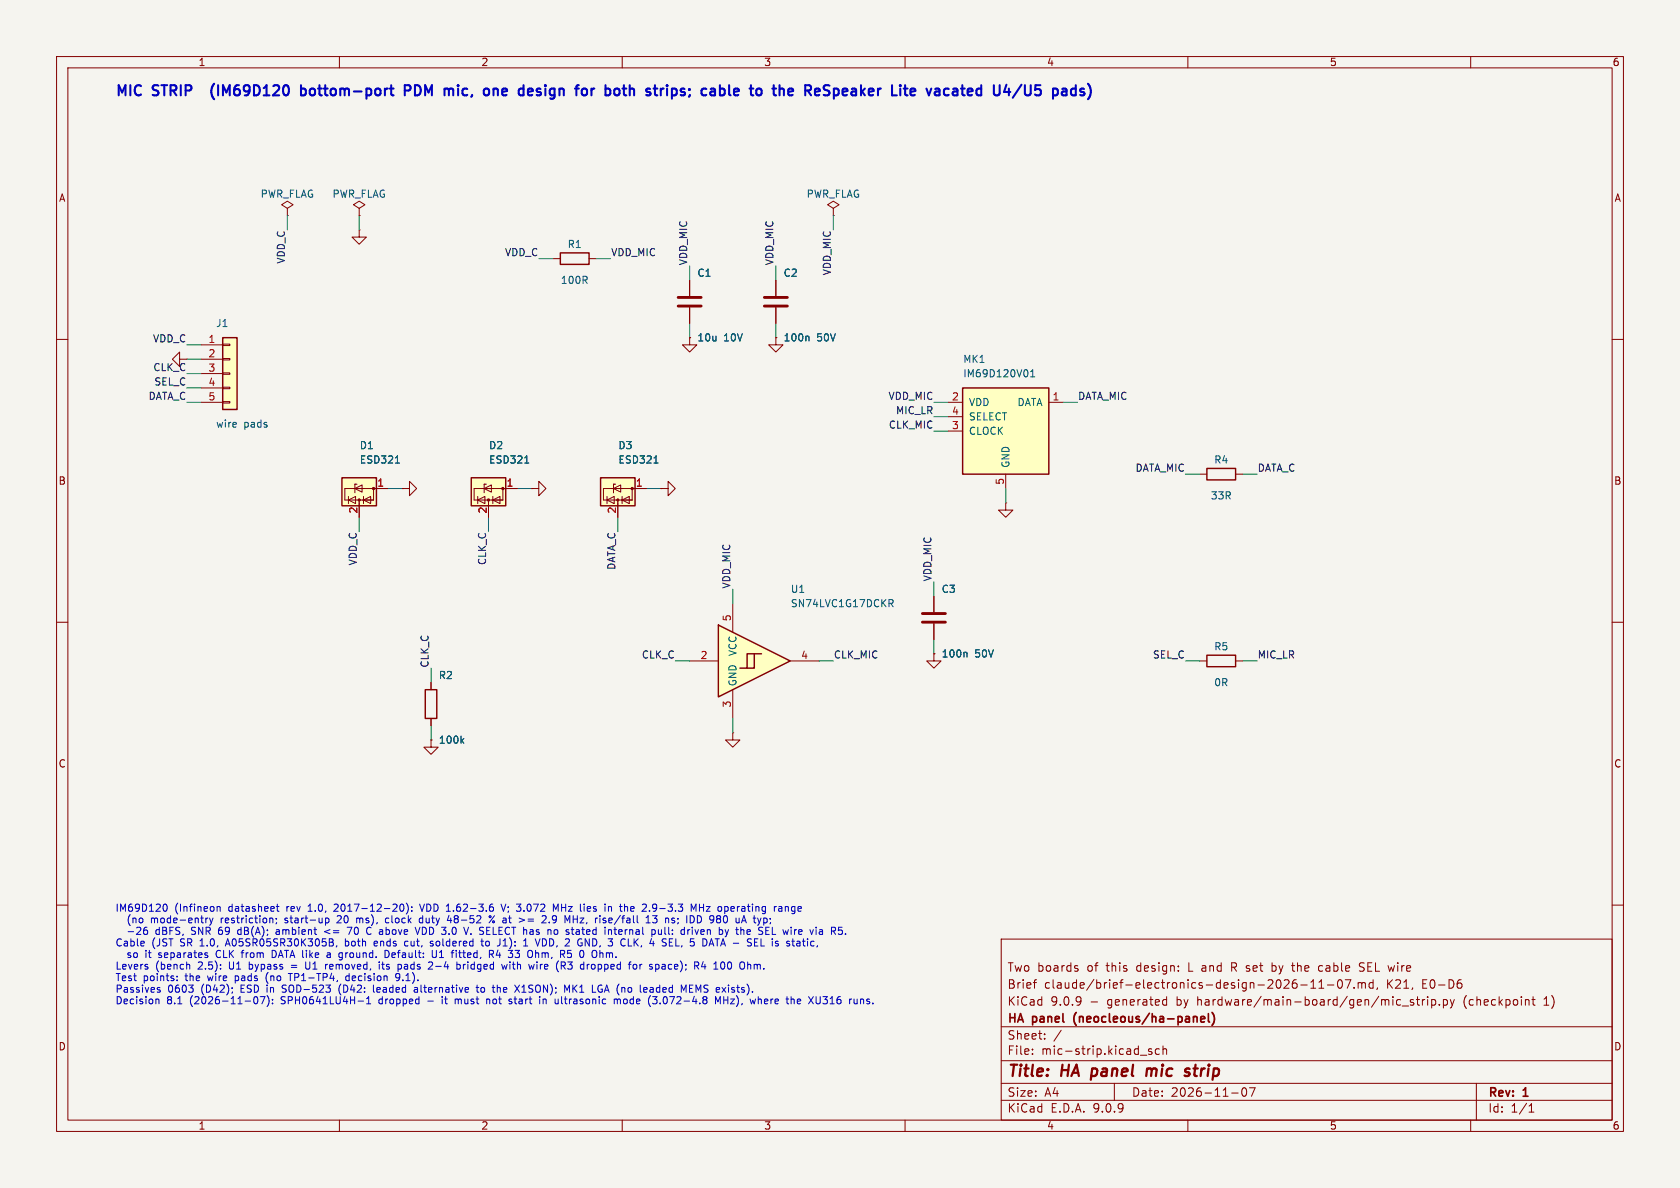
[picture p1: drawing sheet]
(kicad_sch
 (version 20250114)
 (generator "eeschema")
 (generator_version "9.0")
 (paper "A4")
 (title_block
  (title "HA panel mic strip")
  (date "2026-11-07")
  (rev "1")
  (company "HA panel (neocleous/ha-panel)")
  (comment 1 "KiCad 9.0.9 - generated by hardware/main-board/gen/mic_strip.py (checkpoint 1)")
  (comment 2 "Brief claude/brief-electronics-design-2026-11-07.md, K21, E0-D6")
  (comment 3 "Two boards of this design: L and R set by the cable SEL wire"))
 (lib_symbols
  (symbol "Connector_Generic:Conn_01x05"
   (pin_names
    (offset 1.016) (hide yes)) (exclude_from_sim no) (in_bom yes) (on_board yes)
   (property "Reference" "J" (at 0 7.62 0) (effects (font (size 1.27 1.27))))
   (property "Value" "Conn_01x05" (at 0 -7.62 0) (effects (font (size 1.27 1.27))))
   (property "Footprint" "" (at 0 0 0) (effects (font (size 1.27 1.27)) (hide yes)))
   (property "Datasheet" "~" (at 0 0 0) (effects (font (size 1.27 1.27)) (hide yes)))
   (property "Description" "Generic connector, single row, 01x05, script generated (kicad-library-utils/schlib/autogen/connector/)" (at 0 0 0) (effects (font (size 1.27 1.27)) (hide yes)))
   (symbol "Conn_01x05_1_1"
    (rectangle (start -1.27 6.35) (end 1.27 -6.35) (stroke (width 0.254) (type default)) (fill (type background)))
    (rectangle (start -1.27 5.207) (end 0 4.953) (stroke (width 0.1524) (type default)) (fill (type none)))
    (rectangle (start -1.27 2.667) (end 0 2.413) (stroke (width 0.1524) (type default)) (fill (type none)))
    (rectangle (start -1.27 0.127) (end 0 -0.127) (stroke (width 0.1524) (type default)) (fill (type none)))
    (rectangle (start -1.27 -2.413) (end 0 -2.667) (stroke (width 0.1524) (type default)) (fill (type none)))
    (rectangle (start -1.27 -4.953) (end 0 -5.207) (stroke (width 0.1524) (type default)) (fill (type none)))
    (pin passive line (at -5.08 5.08 0) (length 3.81) (name "Pin_1" (effects (font (size 1.27 1.27)))) (number "1" (effects (font (size 1.27 1.27)))))
    (pin passive line (at -5.08 2.54 0) (length 3.81) (name "Pin_2" (effects (font (size 1.27 1.27)))) (number "2" (effects (font (size 1.27 1.27)))))
    (pin passive line (at -5.08 0 0) (length 3.81) (name "Pin_3" (effects (font (size 1.27 1.27)))) (number "3" (effects (font (size 1.27 1.27)))))
    (pin passive line (at -5.08 -2.54 0) (length 3.81) (name "Pin_4" (effects (font (size 1.27 1.27)))) (number "4" (effects (font (size 1.27 1.27)))))
    (pin passive line (at -5.08 -5.08 0) (length 3.81) (name "Pin_5" (effects (font (size 1.27 1.27)))) (number "5" (effects (font (size 1.27 1.27))))))
   (embedded_fonts no))
  (symbol "power:GND"
   (power)
   (pin_numbers (hide yes))
   (pin_names
    (offset 0) (hide yes)) (exclude_from_sim no) (in_bom yes) (on_board yes)
   (property "Reference" "#PWR" (at 0 -6.35 0) (effects (font (size 1.27 1.27)) (hide yes)))
   (property "Value" "GND" (at 0 -3.81 0) (effects (font (size 1.27 1.27))))
   (property "Footprint" "" (at 0 0 0) (effects (font (size 1.27 1.27)) (hide yes)))
   (property "Datasheet" "" (at 0 0 0) (effects (font (size 1.27 1.27)) (hide yes)))
   (property "Description" "Power symbol creates a global label with name \"GND\" , ground" (at 0 0 0) (effects (font (size 1.27 1.27)) (hide yes)))
   (symbol "GND_0_1"
    (polyline (pts (xy 0 0) (xy 0 -1.27) (xy 1.27 -1.27) (xy 0 -2.54) (xy -1.27 -1.27) (xy 0 -1.27)) (stroke (width 0) (type default)) (fill (type none))))
   (symbol "GND_1_1"
    (pin power_in line (at 0 0 270) (length 0) (name "~" (effects (font (size 1.27 1.27)))) (number "1" (effects (font (size 1.27 1.27))))))
   (embedded_fonts no))
  (symbol "ha_panel:ESD321DYA"
   (pin_names
    (offset 0) (hide yes)) (exclude_from_sim no) (in_bom yes) (on_board yes)
   (property "Reference" "U" (at -2.54 3.175 0) (effects (font (size 1.27 1.27))))
   (property "Value" "ESD321" (at 1.27 3.175 0) (effects (font (size 1.27 1.27)) (justify left)))
   (property "Footprint" "Diode_SMD:D_SOD-523" (at 2.54 -4.445 0) (effects (font (size 1.27 1.27)
    (italic yes)) (justify left) (hide yes)))
   (property "Datasheet" "https://www.ti.com/lit/ds/symlink/esd321.pdf" (at 2.54 -6.35 0) (effects (font (size 1.27 1.27)) (justify left) (hide yes)))
   (property "Description" "Unidirectional ESD diode, 3.6 V VRWM, 0.9 pF, SOD-523 (DYA): pin 1 GND, pin 2 IO" (at 0 0 0) (effects (font (size 1.27 1.27)) (hide yes)))
   (symbol "ESD321DYA_0_1"
    (rectangle (start -3.048 1.905) (end 3.048 -3.048) (stroke (width 0.254) (type default)) (fill (type background)))
    (polyline (pts (xy -2.54 -2.032) (xy -2.54 0)) (stroke (width 0) (type default)) (fill (type none)))
    (polyline (pts (xy -1.905 -2.032) (xy -0.635 -1.397) (xy -0.635 -2.667) (xy -1.905 -2.032)) (stroke (width 0) (type default)) (fill (type none)))
    (polyline (pts (xy -1.905 -2.667) (xy -1.905 -1.397)) (stroke (width 0) (type default)) (fill (type none)))
    (polyline (pts (xy -1.016 0) (xy -2.54 0)) (stroke (width 0) (type default)) (fill (type none)))
    (polyline (pts (xy -0.762 0.762) (xy -0.762 0.762)) (stroke (width 0) (type default)) (fill (type none)))
    (polyline (pts (xy -0.762 0) (xy 0.508 0.635) (xy 0.508 -0.635) (xy -0.762 0)) (stroke (width 0) (type default)) (fill (type none)))
    (polyline (pts (xy -0.762 -0.762) (xy -0.762 0.762)) (stroke (width 0) (type default)) (fill (type none)))
    (polyline (pts (xy -0.635 -2.032) (xy -2.54 -2.032)) (stroke (width 0) (type default)) (fill (type none)))
    (polyline (pts (xy -0.635 -2.032) (xy 0.635 -2.032)) (stroke (width 0) (type default)) (fill (type none)))
    (polyline (pts (xy -0.381 0.762) (xy -0.762 0.762)) (stroke (width 0) (type default)) (fill (type none)))
    (circle (center 0 -2.032) (radius 0.2032) (stroke (width 0) (type default)) (fill (type outline)))
    (polyline (pts (xy 0 -2.54) (xy 0 -2.032)) (stroke (width 0) (type default)) (fill (type none)))
    (polyline (pts (xy 0.762 -2.032) (xy 2.032 -1.397) (xy 2.032 -2.667) (xy 0.762 -2.032)) (stroke (width 0) (type default)) (fill (type none)))
    (polyline (pts (xy 0.762 -2.667) (xy 0.762 -1.397)) (stroke (width 0) (type default)) (fill (type none)))
    (polyline (pts (xy 0.889 0) (xy -1.016 0)) (stroke (width 0) (type default)) (fill (type none)))
    (polyline (pts (xy 0.889 0) (xy -1.016 0)) (stroke (width 0) (type default)) (fill (type none)))
    (polyline (pts (xy 0.889 0) (xy 2.54 0)) (stroke (width 0) (type default)) (fill (type none)))
    (circle (center 2.54 0) (radius 0.2032) (stroke (width 0) (type default)) (fill (type outline)))
    (polyline (pts (xy 2.54 -2.032) (xy 0.635 -2.032)) (stroke (width 0) (type default)) (fill (type none)))
    (polyline (pts (xy 2.54 -2.032) (xy 0.635 -2.032)) (stroke (width 0) (type default)) (fill (type none)))
    (polyline (pts (xy 2.54 -2.032) (xy 2.54 0)) (stroke (width 0) (type default)) (fill (type none))))
   (symbol "ESD321DYA_1_1"
    (pin passive line (at 0 -5.08 90) (length 2.54) (name "I/O" (effects (font (size 1.27 1.27)))) (number "2" (effects (font (size 1.27 1.27)))))
    (pin power_in line (at 5.08 0 180) (length 2.54) (name "GND" (effects (font (size 1.27 1.27)))) (number "1" (effects (font (size 1.27 1.27))))))
   (embedded_fonts no))
  (symbol "Device:R"
   (pin_numbers (hide yes))
   (pin_names
    (offset 0)) (exclude_from_sim no) (in_bom yes) (on_board yes)
   (property "Reference" "R" (at 2.032 0 90) (effects (font (size 1.27 1.27))))
   (property "Value" "R" (at 0 0 90) (effects (font (size 1.27 1.27))))
   (property "Footprint" "" (at -1.778 0 90) (effects (font (size 1.27 1.27)) (hide yes)))
   (property "Datasheet" "~" (at 0 0 0) (effects (font (size 1.27 1.27)) (hide yes)))
   (property "Description" "Resistor" (at 0 0 0) (effects (font (size 1.27 1.27)) (hide yes)))
   (symbol "R_0_1"
    (rectangle (start -1.016 -2.54) (end 1.016 2.54) (stroke (width 0.254) (type default)) (fill (type none))))
   (symbol "R_1_1"
    (pin passive line (at 0 3.81 270) (length 1.27) (name "~" (effects (font (size 1.27 1.27)))) (number "1" (effects (font (size 1.27 1.27)))))
    (pin passive line (at 0 -3.81 90) (length 1.27) (name "~" (effects (font (size 1.27 1.27)))) (number "2" (effects (font (size 1.27 1.27))))))
   (embedded_fonts no))
  (symbol "Device:C"
   (pin_numbers (hide yes))
   (pin_names
    (offset 0.254)) (exclude_from_sim no) (in_bom yes) (on_board yes)
   (property "Reference" "C" (at 0.635 2.54 0) (effects (font (size 1.27 1.27)) (justify left)))
   (property "Value" "C" (at 0.635 -2.54 0) (effects (font (size 1.27 1.27)) (justify left)))
   (property "Footprint" "" (at 0.9652 -3.81 0) (effects (font (size 1.27 1.27)) (hide yes)))
   (property "Datasheet" "~" (at 0 0 0) (effects (font (size 1.27 1.27)) (hide yes)))
   (property "Description" "Unpolarized capacitor" (at 0 0 0) (effects (font (size 1.27 1.27)) (hide yes)))
   (symbol "C_0_1"
    (polyline (pts (xy -2.032 0.762) (xy 2.032 0.762)) (stroke (width 0.508) (type default)) (fill (type none)))
    (polyline (pts (xy -2.032 -0.762) (xy 2.032 -0.762)) (stroke (width 0.508) (type default)) (fill (type none))))
   (symbol "C_1_1"
    (pin passive line (at 0 3.81 270) (length 2.794) (name "~" (effects (font (size 1.27 1.27)))) (number "1" (effects (font (size 1.27 1.27)))))
    (pin passive line (at 0 -3.81 90) (length 2.794) (name "~" (effects (font (size 1.27 1.27)))) (number "2" (effects (font (size 1.27 1.27))))))
   (embedded_fonts no))
  (symbol "power:PWR_FLAG"
   (power)
   (pin_numbers (hide yes))
   (pin_names
    (offset 0) (hide yes)) (exclude_from_sim no) (in_bom yes) (on_board yes)
   (property "Reference" "#FLG" (at 0 1.905 0) (effects (font (size 1.27 1.27)) (hide yes)))
   (property "Value" "PWR_FLAG" (at 0 3.81 0) (effects (font (size 1.27 1.27))))
   (property "Footprint" "" (at 0 0 0) (effects (font (size 1.27 1.27)) (hide yes)))
   (property "Datasheet" "~" (at 0 0 0) (effects (font (size 1.27 1.27)) (hide yes)))
   (property "Description" "Special symbol for telling ERC where power comes from" (at 0 0 0) (effects (font (size 1.27 1.27)) (hide yes)))
   (symbol "PWR_FLAG_0_0"
    (pin power_out line (at 0 0 90) (length 0) (name "~" (effects (font (size 1.27 1.27)))) (number "1" (effects (font (size 1.27 1.27))))))
   (symbol "PWR_FLAG_0_1"
    (polyline (pts (xy 0 0) (xy 0 1.27) (xy -1.016 1.905) (xy 0 2.54) (xy 1.016 1.905) (xy 0 1.27)) (stroke (width 0) (type default)) (fill (type none))))
   (embedded_fonts no))
  (symbol "74xGxx:74LVC1G17" (exclude_from_sim no) (in_bom yes) (on_board yes)
   (property "Reference" "U" (at 0 3.81 0) (effects (font (size 1.27 1.27)) (justify left)))
   (property "Value" "74LVC1G17" (at 0 -3.81 0) (effects (font (size 1.27 1.27)) (justify left)))
   (property "Footprint" "" (at -2.54 0 0) (effects (font (size 1.27 1.27)) (hide yes)))
   (property "Datasheet" "https://www.ti.com/lit/ds/symlink/sn74lvc1g17.pdf" (at 0 -6.35 0) (effects (font (size 1.27 1.27)) (justify left) (hide yes)))
   (property "Description" "Single Schmitt Buffer Gate, Low-Voltage CMOS" (at 0 0 0) (effects (font (size 1.27 1.27)) (hide yes)))
   (symbol "74LVC1G17_0_1"
    (polyline (pts (xy -7.62 6.35) (xy -7.62 -6.35) (xy 5.08 0) (xy -7.62 6.35)) (stroke (width 0.254) (type default)) (fill (type background)))
    (polyline (pts (xy -3.81 -1.27) (xy -2.54 -1.27) (xy -2.54 1.27) (xy -1.27 1.27)) (stroke (width 0.254) (type default)) (fill (type background)))
    (polyline (pts (xy -2.54 -1.27) (xy -1.27 -1.27) (xy -1.27 1.27) (xy 0 1.27)) (stroke (width 0.254) (type default)) (fill (type background))))
   (symbol "74LVC1G17_1_1"
    (pin input line (at -12.7 0 0) (length 5.08) (name "~" (effects (font (size 1.27 1.27)))) (number "2" (effects (font (size 1.27 1.27)))))
    (pin no_connect line (at -7.62 5.08 180) (length 5.08) (hide yes) (name "NC" (effects (font (size 1.27 1.27)))) (number "1" (effects (font (size 1.27 1.27)))))
    (pin power_in line (at -5.08 10.16 270) (length 5.08) (name "VCC" (effects (font (size 1.27 1.27)))) (number "5" (effects (font (size 1.27 1.27)))))
    (pin power_in line (at -5.08 -10.16 90) (length 5.08) (name "GND" (effects (font (size 1.27 1.27)))) (number "3" (effects (font (size 1.27 1.27)))))
    (pin output line (at 10.16 0 180) (length 5.08) (name "~" (effects (font (size 1.27 1.27)))) (number "4" (effects (font (size 1.27 1.27))))))
   (embedded_fonts no))
  (symbol "ha_panel:IM69D120"
   (pin_names
    (offset 1.016)) (exclude_from_sim no) (in_bom yes) (on_board yes)
   (property "Reference" "MK" (at -7.62 8.89 0) (effects (font (size 1.27 1.27)) (justify left)))
   (property "Value" "IM69D120V01" (at -7.62 -8.89 0) (effects (font (size 1.27 1.27)) (justify left top)))
   (property "Footprint" "ha_panel:Infineon_IM69D120_PG-LLGA-5-1" (at 0 0 0) (effects (font (size 1.27 1.27)) (hide yes)))
   (property "Datasheet" "https://www.infineon.com/assets/row/public/documents/24/49/infineon-im69d120-datasheet-en.pdf" (at 0 0 0) (effects (font (size 1.27 1.27)) (hide yes)))
   (property "Description" "Bottom-port PDM MEMS microphone, -26 dBFS, SNR 69 dB(A), 1.62-3.6 V, PG-LLGA-5-1 4 x 3 x 1.2" (at 0 0 0) (effects (font (size 1.27 1.27)) (hide yes)))
   (symbol "IM69D120_0_1"
    (rectangle (start -7.62 7.62) (end 7.62 -7.62) (stroke (width 0.254) (type default)) (fill (type background))))
   (symbol "IM69D120_1_1"
    (pin power_in line (at -10.16 5.08 0) (length 2.54) (name "VDD" (effects (font (size 1.27 1.27)))) (number "2" (effects (font (size 1.27 1.27)))))
    (pin input line (at -10.16 2.54 0) (length 2.54) (name "SELECT" (effects (font (size 1.27 1.27)))) (number "4" (effects (font (size 1.27 1.27)))))
    (pin input line (at -10.16 0 0) (length 2.54) (name "CLOCK" (effects (font (size 1.27 1.27)))) (number "3" (effects (font (size 1.27 1.27)))))
    (pin tri_state line (at 10.16 5.08 180) (length 2.54) (name "DATA" (effects (font (size 1.27 1.27)))) (number "1" (effects (font (size 1.27 1.27)))))
    (pin power_in line (at 0 -10.16 90) (length 2.54) (name "GND" (effects (font (size 1.27 1.27)))) (number "5" (effects (font (size 1.27 1.27))))))
   (embedded_fonts no)))
 (text "MIC STRIP  (IM69D120 bottom-port PDM mic, one design for both strips; cable to the ReSpeaker Lite vacated U4/U5 pads)"
  (exclude_from_sim no)
  (at 20.32 15.24 0)
  (effects (font (size 1.8 1.8)
    (bold yes)) (justify left top)))
 (symbol
  (lib_id "Connector_Generic:Conn_01x05")
  (at 40.64 66.04 0)
  (unit 1)
  (exclude_from_sim no)
  (in_bom no)
  (on_board yes)
  (dnp no)
  (property "Reference" "J1" (at 38.1 57.15 0) (effects (font (size 1.27 1.27)) (justify left)))
  (property "Value" "wire pads" (at 38.1 74.93 0) (effects (font (size 1.27 1.27)) (justify left)))
  (property "Footprint" "ha_panel:WirePads_1x05_P1.10mm_2.0x0.7mm" (at 40.64 66.04 0) (effects (font (size 1.27 1.27)) (hide yes)))
  (property "Datasheet" "~" (at 40.64 66.04 0) (effects (font (size 1.27 1.27)) (hide yes)))
  (property "Note" "cable A05SR05SR30K305B with both housings cut off, conductors in cable order 1 VDD, 2 GND, 3 CLK, 4 SEL, 5 DATA; ReSpeaker end: 1 VDD->pad 1, 2 GND->pad 4/6, 3 CLK->pad 2, 4 SEL->pad 5 (L/R strap), 5 DATA->pad 3; hot-melt strain relief over the pads" (at 40.64 66.04 0) (effects (font (size 1.27 1.27)) (hide yes)))
  (pin "1")
  (pin "2")
  (pin "3")
  (pin "4")
  (pin "5"))
 (wire
  (pts (xy 35.56 60.96) (xy 33.02 60.96))
  (stroke (width 0) (type default)))
 (label "VDD_C"
  (at 33.02 60.96 180)
  (fields_autoplaced yes)
  (effects (font (size 1.27 1.27)) (justify right bottom)))
 (wire
  (pts (xy 35.56 63.5) (xy 33.02 63.5))
  (stroke (width 0) (type default)))
 (symbol
  (lib_id "power:GND")
  (at 33.02 63.5 270)
  (unit 1)
  (exclude_from_sim no)
  (in_bom yes)
  (on_board yes)
  (dnp no)
  (property "Reference" "#PWR001" (at 27.94 63.5 90) (effects (font (size 1.27 1.27)) (hide yes)))
  (property "Value" "GND" (at 27.94 63.5 90) (effects (font (size 1.27 1.27)) (hide yes)))
  (property "Footprint" "" (at 33.02 63.5 0) (effects (font (size 1.27 1.27)) (hide yes)))
  (property "Datasheet" "" (at 33.02 63.5 0) (effects (font (size 1.27 1.27)) (hide yes)))
  (pin "1"))
 (wire
  (pts (xy 35.56 66.04) (xy 33.02 66.04))
  (stroke (width 0) (type default)))
 (label "CLK_C"
  (at 33.02 66.04 180)
  (fields_autoplaced yes)
  (effects (font (size 1.27 1.27)) (justify right bottom)))
 (wire
  (pts (xy 35.56 68.58) (xy 33.02 68.58))
  (stroke (width 0) (type default)))
 (label "SEL_C"
  (at 33.02 68.58 180)
  (fields_autoplaced yes)
  (effects (font (size 1.27 1.27)) (justify right bottom)))
 (wire
  (pts (xy 35.56 71.12) (xy 33.02 71.12))
  (stroke (width 0) (type default)))
 (label "DATA_C"
  (at 33.02 71.12 180)
  (fields_autoplaced yes)
  (effects (font (size 1.27 1.27)) (justify right bottom)))
 (symbol
  (lib_id "ha_panel:ESD321DYA")
  (at 63.5 86.36 0)
  (unit 1)
  (exclude_from_sim no)
  (in_bom yes)
  (on_board yes)
  (dnp no)
  (property "Reference" "D1" (at 63.5 78.74 0) (effects (font (size 1.27 1.27)) (justify left)))
  (property "Value" "ESD321" (at 63.5 81.28 0) (effects (font (size 1.27 1.27)) (justify left)))
  (property "Footprint" "Diode_SMD:D_SOD-523" (at 63.5 86.36 0) (effects (font (size 1.27 1.27)) (hide yes)))
  (property "Datasheet" "https://www.ti.com/lit/ds/symlink/esd321.pdf" (at 63.5 86.36 0) (effects (font (size 1.27 1.27)) (hide yes)))
  (property "MPN" "ESD321DYAR" (at 63.5 86.36 0) (effects (font (size 1.27 1.27)) (hide yes)))
  (property "Manufacturer" "Texas Instruments" (at 63.5 86.36 0) (effects (font (size 1.27 1.27)) (hide yes)))
  (property "DigiKey" "296-ESD321DYARCT-ND" (at 63.5 86.36 0) (effects (font (size 1.27 1.27)) (hide yes)))
  (property "Spec" "ESD 3.6 V VRWM, 0.9 pF typ / 1.1 pF max, SOD-523 (DYA): pin 1 GND, pin 2 IO" (at 63.5 86.36 0) (effects (font (size 1.27 1.27)) (hide yes)))
  (property "Note" "at the cable pads; decision 10 (TPD1E05U06DYAR out of stock)" (at 63.5 86.36 0) (effects (font (size 1.27 1.27)) (hide yes)))
  (pin "2")
  (pin "1"))
 (wire
  (pts (xy 63.5 91.44) (xy 63.5 93.98))
  (stroke (width 0) (type default)))
 (label "VDD_C"
  (at 63.5 93.98 270)
  (fields_autoplaced yes)
  (effects (font (size 1.27 1.27)) (justify right bottom)))
 (wire
  (pts (xy 68.58 86.36) (xy 71.12 86.36))
  (stroke (width 0) (type default)))
 (symbol
  (lib_id "power:GND")
  (at 71.12 86.36 90)
  (unit 1)
  (exclude_from_sim no)
  (in_bom yes)
  (on_board yes)
  (dnp no)
  (property "Reference" "#PWR002" (at 76.2 86.36 90) (effects (font (size 1.27 1.27)) (hide yes)))
  (property "Value" "GND" (at 76.2 86.36 90) (effects (font (size 1.27 1.27)) (hide yes)))
  (property "Footprint" "" (at 71.12 86.36 0) (effects (font (size 1.27 1.27)) (hide yes)))
  (property "Datasheet" "" (at 71.12 86.36 0) (effects (font (size 1.27 1.27)) (hide yes)))
  (pin "1"))
 (symbol
  (lib_id "ha_panel:ESD321DYA")
  (at 86.36 86.36 0)
  (unit 1)
  (exclude_from_sim no)
  (in_bom yes)
  (on_board yes)
  (dnp no)
  (property "Reference" "D2" (at 86.36 78.74 0) (effects (font (size 1.27 1.27)) (justify left)))
  (property "Value" "ESD321" (at 86.36 81.28 0) (effects (font (size 1.27 1.27)) (justify left)))
  (property "Footprint" "Diode_SMD:D_SOD-523" (at 86.36 86.36 0) (effects (font (size 1.27 1.27)) (hide yes)))
  (property "Datasheet" "https://www.ti.com/lit/ds/symlink/esd321.pdf" (at 86.36 86.36 0) (effects (font (size 1.27 1.27)) (hide yes)))
  (property "MPN" "ESD321DYAR" (at 86.36 86.36 0) (effects (font (size 1.27 1.27)) (hide yes)))
  (property "Manufacturer" "Texas Instruments" (at 86.36 86.36 0) (effects (font (size 1.27 1.27)) (hide yes)))
  (property "DigiKey" "296-ESD321DYARCT-ND" (at 86.36 86.36 0) (effects (font (size 1.27 1.27)) (hide yes)))
  (property "Spec" "ESD 3.6 V VRWM, 0.9 pF typ / 1.1 pF max, SOD-523 (DYA): pin 1 GND, pin 2 IO" (at 86.36 86.36 0) (effects (font (size 1.27 1.27)) (hide yes)))
  (property "Note" "at the cable pads; decision 10 (TPD1E05U06DYAR out of stock)" (at 86.36 86.36 0) (effects (font (size 1.27 1.27)) (hide yes)))
  (pin "2")
  (pin "1"))
 (wire
  (pts (xy 86.36 91.44) (xy 86.36 93.98))
  (stroke (width 0) (type default)))
 (label "CLK_C"
  (at 86.36 93.98 270)
  (fields_autoplaced yes)
  (effects (font (size 1.27 1.27)) (justify right bottom)))
 (wire
  (pts (xy 91.44 86.36) (xy 93.98 86.36))
  (stroke (width 0) (type default)))
 (symbol
  (lib_id "power:GND")
  (at 93.98 86.36 90)
  (unit 1)
  (exclude_from_sim no)
  (in_bom yes)
  (on_board yes)
  (dnp no)
  (property "Reference" "#PWR003" (at 99.06 86.36 90) (effects (font (size 1.27 1.27)) (hide yes)))
  (property "Value" "GND" (at 99.06 86.36 90) (effects (font (size 1.27 1.27)) (hide yes)))
  (property "Footprint" "" (at 93.98 86.36 0) (effects (font (size 1.27 1.27)) (hide yes)))
  (property "Datasheet" "" (at 93.98 86.36 0) (effects (font (size 1.27 1.27)) (hide yes)))
  (pin "1"))
 (symbol
  (lib_id "ha_panel:ESD321DYA")
  (at 109.22 86.36 0)
  (unit 1)
  (exclude_from_sim no)
  (in_bom yes)
  (on_board yes)
  (dnp no)
  (property "Reference" "D3" (at 109.22 78.74 0) (effects (font (size 1.27 1.27)) (justify left)))
  (property "Value" "ESD321" (at 109.22 81.28 0) (effects (font (size 1.27 1.27)) (justify left)))
  (property "Footprint" "Diode_SMD:D_SOD-523" (at 109.22 86.36 0) (effects (font (size 1.27 1.27)) (hide yes)))
  (property "Datasheet" "https://www.ti.com/lit/ds/symlink/esd321.pdf" (at 109.22 86.36 0) (effects (font (size 1.27 1.27)) (hide yes)))
  (property "MPN" "ESD321DYAR" (at 109.22 86.36 0) (effects (font (size 1.27 1.27)) (hide yes)))
  (property "Manufacturer" "Texas Instruments" (at 109.22 86.36 0) (effects (font (size 1.27 1.27)) (hide yes)))
  (property "DigiKey" "296-ESD321DYARCT-ND" (at 109.22 86.36 0) (effects (font (size 1.27 1.27)) (hide yes)))
  (property "Spec" "ESD 3.6 V VRWM, 0.9 pF typ / 1.1 pF max, SOD-523 (DYA): pin 1 GND, pin 2 IO" (at 109.22 86.36 0) (effects (font (size 1.27 1.27)) (hide yes)))
  (property "Note" "at the cable pads; decision 10 (TPD1E05U06DYAR out of stock)" (at 109.22 86.36 0) (effects (font (size 1.27 1.27)) (hide yes)))
  (pin "2")
  (pin "1"))
 (wire
  (pts (xy 109.22 91.44) (xy 109.22 93.98))
  (stroke (width 0) (type default)))
 (label "DATA_C"
  (at 109.22 93.98 270)
  (fields_autoplaced yes)
  (effects (font (size 1.27 1.27)) (justify right bottom)))
 (wire
  (pts (xy 114.3 86.36) (xy 116.84 86.36))
  (stroke (width 0) (type default)))
 (symbol
  (lib_id "power:GND")
  (at 116.84 86.36 90)
  (unit 1)
  (exclude_from_sim no)
  (in_bom yes)
  (on_board yes)
  (dnp no)
  (property "Reference" "#PWR004" (at 121.92 86.36 90) (effects (font (size 1.27 1.27)) (hide yes)))
  (property "Value" "GND" (at 121.92 86.36 90) (effects (font (size 1.27 1.27)) (hide yes)))
  (property "Footprint" "" (at 116.84 86.36 0) (effects (font (size 1.27 1.27)) (hide yes)))
  (property "Datasheet" "" (at 116.84 86.36 0) (effects (font (size 1.27 1.27)) (hide yes)))
  (pin "1"))
 (symbol
  (lib_id "Device:R")
  (at 101.6 45.72 90)
  (unit 1)
  (exclude_from_sim no)
  (in_bom yes)
  (on_board yes)
  (dnp no)
  (property "Reference" "R1" (at 101.6 43.18 90) (effects (font (size 1.27 1.27))))
  (property "Value" "100R" (at 101.6 49.53 90) (effects (font (size 1.27 1.27))))
  (property "Footprint" "Resistor_SMD:R_0603_1608Metric" (at 101.6 45.72 0) (effects (font (size 1.27 1.27)) (hide yes)))
  (property "Datasheet" "~" (at 101.6 45.72 0) (effects (font (size 1.27 1.27)) (hide yes)))
  (property "Spec" "100 Ohm 1% 0603" (at 101.6 45.72 0) (effects (font (size 1.27 1.27)) (hide yes)))
  (property "Note" "VDD RC filter with C1: fc 159 Hz; drop 0.1 V at 0.67 mA mic + buffer" (at 101.6 45.72 0) (effects (font (size 1.27 1.27)) (hide yes)))
  (property "MPN" "RMCF0603FT100R" (at 101.6 45.72 0) (effects (font (size 1.27 1.27)) (hide yes)))
  (property "Manufacturer" "Stackpole" (at 101.6 45.72 0) (effects (font (size 1.27 1.27)) (hide yes)))
  (property "DigiKey" "RMCF0603FT100RCT-ND" (at 101.6 45.72 0) (effects (font (size 1.27 1.27)) (hide yes)))
  (pin "1")
  (pin "2"))
 (wire
  (pts (xy 97.79 45.72) (xy 95.25 45.72))
  (stroke (width 0) (type default)))
 (label "VDD_C"
  (at 95.25 45.72 180)
  (fields_autoplaced yes)
  (effects (font (size 1.27 1.27)) (justify right bottom)))
 (wire
  (pts (xy 105.41 45.72) (xy 107.95 45.72))
  (stroke (width 0) (type default)))
 (label "VDD_MIC"
  (at 107.95 45.72 0)
  (fields_autoplaced yes)
  (effects (font (size 1.27 1.27)) (justify left bottom)))
 (symbol
  (lib_id "Device:C")
  (at 121.92 53.34 0)
  (unit 1)
  (exclude_from_sim no)
  (in_bom yes)
  (on_board yes)
  (dnp no)
  (property "Reference" "C1" (at 123.19 48.26 0) (effects (font (size 1.27 1.27)) (justify left)))
  (property "Value" "10u 10V" (at 123.19 59.69 0) (effects (font (size 1.27 1.27)) (justify left)))
  (property "Footprint" "Capacitor_SMD:C_0603_1608Metric" (at 121.92 53.34 0) (effects (font (size 1.27 1.27)) (hide yes)))
  (property "Datasheet" "~" (at 121.92 53.34 0) (effects (font (size 1.27 1.27)) (hide yes)))
  (property "Spec" "10 uF 10 V X5R 0603" (at 121.92 53.34 0) (effects (font (size 1.27 1.27)) (hide yes)))
  (property "Note" "mic decoupling (E0-D6), at the mic VDD pin" (at 121.92 53.34 0) (effects (font (size 1.27 1.27)) (hide yes)))
  (property "MPN" "EMK107BBJ106MA-T" (at 121.92 53.34 0) (effects (font (size 1.27 1.27)) (hide yes)))
  (property "Manufacturer" "Taiyo Yuden" (at 121.92 53.34 0) (effects (font (size 1.27 1.27)) (hide yes)))
  (property "DigiKey" "587-3238-1-ND" (at 121.92 53.34 0) (effects (font (size 1.27 1.27)) (hide yes)))
  (pin "1")
  (pin "2"))
 (wire
  (pts (xy 121.92 49.53) (xy 121.92 46.99))
  (stroke (width 0) (type default)))
 (label "VDD_MIC"
  (at 121.92 46.99 90)
  (fields_autoplaced yes)
  (effects (font (size 1.27 1.27)) (justify left bottom)))
 (wire
  (pts (xy 121.92 57.15) (xy 121.92 59.69))
  (stroke (width 0) (type default)))
 (symbol
  (lib_id "power:GND")
  (at 121.92 59.69 0)
  (unit 1)
  (exclude_from_sim no)
  (in_bom yes)
  (on_board yes)
  (dnp no)
  (property "Reference" "#PWR005" (at 121.92 63.5 0) (effects (font (size 1.27 1.27)) (hide yes)))
  (property "Value" "GND" (at 121.92 63.5 0) (effects (font (size 1.27 1.27)) (hide yes)))
  (property "Footprint" "" (at 121.92 59.69 0) (effects (font (size 1.27 1.27)) (hide yes)))
  (property "Datasheet" "" (at 121.92 59.69 0) (effects (font (size 1.27 1.27)) (hide yes)))
  (pin "1"))
 (symbol
  (lib_id "Device:C")
  (at 137.16 53.34 0)
  (unit 1)
  (exclude_from_sim no)
  (in_bom yes)
  (on_board yes)
  (dnp no)
  (property "Reference" "C2" (at 138.43 48.26 0) (effects (font (size 1.27 1.27)) (justify left)))
  (property "Value" "100n 50V" (at 138.43 59.69 0) (effects (font (size 1.27 1.27)) (justify left)))
  (property "Footprint" "Capacitor_SMD:C_0603_1608Metric" (at 137.16 53.34 0) (effects (font (size 1.27 1.27)) (hide yes)))
  (property "Datasheet" "~" (at 137.16 53.34 0) (effects (font (size 1.27 1.27)) (hide yes)))
  (property "Spec" "100 nF 50 V X7R 0603" (at 137.16 53.34 0) (effects (font (size 1.27 1.27)) (hide yes)))
  (property "Note" "mic decoupling, closest to the VDD pin" (at 137.16 53.34 0) (effects (font (size 1.27 1.27)) (hide yes)))
  (property "MPN" "CC0603KRX7R9BB104" (at 137.16 53.34 0) (effects (font (size 1.27 1.27)) (hide yes)))
  (property "Manufacturer" "YAGEO" (at 137.16 53.34 0) (effects (font (size 1.27 1.27)) (hide yes)))
  (property "DigiKey" "311-1344-1-ND" (at 137.16 53.34 0) (effects (font (size 1.27 1.27)) (hide yes)))
  (pin "1")
  (pin "2"))
 (wire
  (pts (xy 137.16 49.53) (xy 137.16 46.99))
  (stroke (width 0) (type default)))
 (label "VDD_MIC"
  (at 137.16 46.99 90)
  (fields_autoplaced yes)
  (effects (font (size 1.27 1.27)) (justify left bottom)))
 (wire
  (pts (xy 137.16 57.15) (xy 137.16 59.69))
  (stroke (width 0) (type default)))
 (symbol
  (lib_id "power:GND")
  (at 137.16 59.69 0)
  (unit 1)
  (exclude_from_sim no)
  (in_bom yes)
  (on_board yes)
  (dnp no)
  (property "Reference" "#PWR006" (at 137.16 63.5 0) (effects (font (size 1.27 1.27)) (hide yes)))
  (property "Value" "GND" (at 137.16 63.5 0) (effects (font (size 1.27 1.27)) (hide yes)))
  (property "Footprint" "" (at 137.16 59.69 0) (effects (font (size 1.27 1.27)) (hide yes)))
  (property "Datasheet" "" (at 137.16 59.69 0) (effects (font (size 1.27 1.27)) (hide yes)))
  (pin "1"))
 (symbol
  (lib_id "power:PWR_FLAG")
  (at 50.8 38.1 0)
  (unit 1)
  (exclude_from_sim no)
  (in_bom yes)
  (on_board yes)
  (dnp no)
  (property "Reference" "#FLG001" (at 50.8 34.29 0) (effects (font (size 1.27 1.27)) (hide yes)))
  (property "Value" "PWR_FLAG" (at 50.8 34.29 0) (effects (font (size 1.27 1.27))))
  (property "Footprint" "" (at 50.8 38.1 0) (effects (font (size 1.27 1.27)) (hide yes)))
  (property "Datasheet" "" (at 50.8 38.1 0) (effects (font (size 1.27 1.27)) (hide yes)))
  (pin "1"))
 (wire
  (pts (xy 50.8 38.1) (xy 50.8 40.64))
  (stroke (width 0) (type default)))
 (label "VDD_C"
  (at 50.8 40.64 270)
  (fields_autoplaced yes)
  (effects (font (size 1.27 1.27)) (justify right bottom)))
 (symbol
  (lib_id "power:PWR_FLAG")
  (at 147.32 38.1 0)
  (unit 1)
  (exclude_from_sim no)
  (in_bom yes)
  (on_board yes)
  (dnp no)
  (property "Reference" "#FLG002" (at 147.32 34.29 0) (effects (font (size 1.27 1.27)) (hide yes)))
  (property "Value" "PWR_FLAG" (at 147.32 34.29 0) (effects (font (size 1.27 1.27))))
  (property "Footprint" "" (at 147.32 38.1 0) (effects (font (size 1.27 1.27)) (hide yes)))
  (property "Datasheet" "" (at 147.32 38.1 0) (effects (font (size 1.27 1.27)) (hide yes)))
  (pin "1"))
 (wire
  (pts (xy 147.32 38.1) (xy 147.32 40.64))
  (stroke (width 0) (type default)))
 (label "VDD_MIC"
  (at 147.32 40.64 270)
  (fields_autoplaced yes)
  (effects (font (size 1.27 1.27)) (justify right bottom)))
 (symbol
  (lib_id "power:PWR_FLAG")
  (at 63.5 38.1 0)
  (unit 1)
  (exclude_from_sim no)
  (in_bom yes)
  (on_board yes)
  (dnp no)
  (property "Reference" "#FLG003" (at 63.5 34.29 0) (effects (font (size 1.27 1.27)) (hide yes)))
  (property "Value" "PWR_FLAG" (at 63.5 34.29 0) (effects (font (size 1.27 1.27))))
  (property "Footprint" "" (at 63.5 38.1 0) (effects (font (size 1.27 1.27)) (hide yes)))
  (property "Datasheet" "" (at 63.5 38.1 0) (effects (font (size 1.27 1.27)) (hide yes)))
  (pin "1"))
 (wire
  (pts (xy 63.5 38.1) (xy 63.5 40.64))
  (stroke (width 0) (type default)))
 (symbol
  (lib_id "power:GND")
  (at 63.5 40.64 0)
  (unit 1)
  (exclude_from_sim no)
  (in_bom yes)
  (on_board yes)
  (dnp no)
  (property "Reference" "#PWR007" (at 63.5 44.45 0) (effects (font (size 1.27 1.27)) (hide yes)))
  (property "Value" "GND" (at 63.5 44.45 0) (effects (font (size 1.27 1.27)) (hide yes)))
  (property "Footprint" "" (at 63.5 40.64 0) (effects (font (size 1.27 1.27)) (hide yes)))
  (property "Datasheet" "" (at 63.5 40.64 0) (effects (font (size 1.27 1.27)) (hide yes)))
  (pin "1"))
 (symbol
  (lib_id "Device:R")
  (at 76.2 124.46 0)
  (unit 1)
  (exclude_from_sim no)
  (in_bom yes)
  (on_board yes)
  (dnp no)
  (property "Reference" "R2" (at 77.47 119.38 0) (effects (font (size 1.27 1.27)) (justify left)))
  (property "Value" "100k" (at 77.47 130.81 0) (effects (font (size 1.27 1.27)) (justify left)))
  (property "Footprint" "Resistor_SMD:R_0603_1608Metric" (at 76.2 124.46 0) (effects (font (size 1.27 1.27)) (hide yes)))
  (property "Datasheet" "~" (at 76.2 124.46 0) (effects (font (size 1.27 1.27)) (hide yes)))
  (property "Spec" "100 kOhm 1% 0603" (at 76.2 124.46 0) (effects (font (size 1.27 1.27)) (hide yes)))
  (property "Note" "weak pull-down on the buffer input (CLK tri-stated when muted - inference)" (at 76.2 124.46 0) (effects (font (size 1.27 1.27)) (hide yes)))
  (property "MPN" "RMCF0603FT100K" (at 76.2 124.46 0) (effects (font (size 1.27 1.27)) (hide yes)))
  (property "Manufacturer" "Stackpole" (at 76.2 124.46 0) (effects (font (size 1.27 1.27)) (hide yes)))
  (property "DigiKey" "RMCF0603FT100KCT-ND" (at 76.2 124.46 0) (effects (font (size 1.27 1.27)) (hide yes)))
  (pin "1")
  (pin "2"))
 (wire
  (pts (xy 76.2 120.65) (xy 76.2 118.11))
  (stroke (width 0) (type default)))
 (label "CLK_C"
  (at 76.2 118.11 90)
  (fields_autoplaced yes)
  (effects (font (size 1.27 1.27)) (justify left bottom)))
 (wire
  (pts (xy 76.2 128.27) (xy 76.2 130.81))
  (stroke (width 0) (type default)))
 (symbol
  (lib_id "power:GND")
  (at 76.2 130.81 0)
  (unit 1)
  (exclude_from_sim no)
  (in_bom yes)
  (on_board yes)
  (dnp no)
  (property "Reference" "#PWR008" (at 76.2 134.62 0) (effects (font (size 1.27 1.27)) (hide yes)))
  (property "Value" "GND" (at 76.2 134.62 0) (effects (font (size 1.27 1.27)) (hide yes)))
  (property "Footprint" "" (at 76.2 130.81 0) (effects (font (size 1.27 1.27)) (hide yes)))
  (property "Datasheet" "" (at 76.2 130.81 0) (effects (font (size 1.27 1.27)) (hide yes)))
  (pin "1"))
 (symbol
  (lib_id "74xGxx:74LVC1G17")
  (at 134.62 116.84 0)
  (unit 1)
  (exclude_from_sim no)
  (in_bom yes)
  (on_board yes)
  (dnp no)
  (property "Reference" "U1" (at 139.7 104.14 0) (effects (font (size 1.27 1.27)) (justify left)))
  (property "Value" "SN74LVC1G17DCKR" (at 139.7 106.68 0) (effects (font (size 1.27 1.27)) (justify left)))
  (property "Footprint" "Package_TO_SOT_SMD:SOT-353_SC-70-5" (at 134.62 116.84 0) (effects (font (size 1.27 1.27)) (hide yes)))
  (property "Datasheet" "https://www.ti.com/lit/ds/symlink/sn74lvc1g17.pdf" (at 134.62 116.84 0) (effects (font (size 1.27 1.27)) (hide yes)))
  (property "MPN" "SN74LVC1G17DCKR" (at 134.62 116.84 0) (effects (font (size 1.27 1.27)) (hide yes)))
  (property "Manufacturer" "Texas Instruments" (at 134.62 116.84 0) (effects (font (size 1.27 1.27)) (hide yes)))
  (property "DigiKey" "296-11934-1-ND" (at 134.62 116.84 0) (effects (font (size 1.27 1.27)) (hide yes)))
  (property "Spec" "Schmitt buffer, SC-70-5 (DCK)" (at 134.62 116.84 0) (effects (font (size 1.27 1.27)) (hide yes)))
  (property "Note" "fitted by default: re-drives CLK next to the mic (bench 2.4 designed out)" (at 134.62 116.84 0) (effects (font (size 1.27 1.27)) (hide yes)))
  (pin "2")
  (pin "1")
  (pin "5")
  (pin "3")
  (pin "4"))
 (wire
  (pts (xy 121.92 116.84) (xy 119.38 116.84))
  (stroke (width 0) (type default)))
 (label "CLK_C"
  (at 119.38 116.84 180)
  (fields_autoplaced yes)
  (effects (font (size 1.27 1.27)) (justify right bottom)))
 (wire
  (pts (xy 129.54 106.68) (xy 129.54 104.14))
  (stroke (width 0) (type default)))
 (label "VDD_MIC"
  (at 129.54 104.14 90)
  (fields_autoplaced yes)
  (effects (font (size 1.27 1.27)) (justify left bottom)))
 (wire
  (pts (xy 129.54 127) (xy 129.54 129.54))
  (stroke (width 0) (type default)))
 (symbol
  (lib_id "power:GND")
  (at 129.54 129.54 0)
  (unit 1)
  (exclude_from_sim no)
  (in_bom yes)
  (on_board yes)
  (dnp no)
  (property "Reference" "#PWR009" (at 129.54 133.35 0) (effects (font (size 1.27 1.27)) (hide yes)))
  (property "Value" "GND" (at 129.54 133.35 0) (effects (font (size 1.27 1.27)) (hide yes)))
  (property "Footprint" "" (at 129.54 129.54 0) (effects (font (size 1.27 1.27)) (hide yes)))
  (property "Datasheet" "" (at 129.54 129.54 0) (effects (font (size 1.27 1.27)) (hide yes)))
  (pin "1"))
 (wire
  (pts (xy 144.78 116.84) (xy 147.32 116.84))
  (stroke (width 0) (type default)))
 (label "CLK_MIC"
  (at 147.32 116.84 0)
  (fields_autoplaced yes)
  (effects (font (size 1.27 1.27)) (justify left bottom)))
 (symbol
  (lib_id "Device:C")
  (at 165.1 109.22 0)
  (unit 1)
  (exclude_from_sim no)
  (in_bom yes)
  (on_board yes)
  (dnp no)
  (property "Reference" "C3" (at 166.37 104.14 0) (effects (font (size 1.27 1.27)) (justify left)))
  (property "Value" "100n 50V" (at 166.37 115.57 0) (effects (font (size 1.27 1.27)) (justify left)))
  (property "Footprint" "Capacitor_SMD:C_0603_1608Metric" (at 165.1 109.22 0) (effects (font (size 1.27 1.27)) (hide yes)))
  (property "Datasheet" "~" (at 165.1 109.22 0) (effects (font (size 1.27 1.27)) (hide yes)))
  (property "Spec" "100 nF 50 V X7R 0603" (at 165.1 109.22 0) (effects (font (size 1.27 1.27)) (hide yes)))
  (property "Note" "buffer VCC decoupling" (at 165.1 109.22 0) (effects (font (size 1.27 1.27)) (hide yes)))
  (property "MPN" "CC0603KRX7R9BB104" (at 165.1 109.22 0) (effects (font (size 1.27 1.27)) (hide yes)))
  (property "Manufacturer" "YAGEO" (at 165.1 109.22 0) (effects (font (size 1.27 1.27)) (hide yes)))
  (property "DigiKey" "311-1344-1-ND" (at 165.1 109.22 0) (effects (font (size 1.27 1.27)) (hide yes)))
  (pin "1")
  (pin "2"))
 (wire
  (pts (xy 165.1 105.41) (xy 165.1 102.87))
  (stroke (width 0) (type default)))
 (label "VDD_MIC"
  (at 165.1 102.87 90)
  (fields_autoplaced yes)
  (effects (font (size 1.27 1.27)) (justify left bottom)))
 (wire
  (pts (xy 165.1 113.03) (xy 165.1 115.57))
  (stroke (width 0) (type default)))
 (symbol
  (lib_id "power:GND")
  (at 165.1 115.57 0)
  (unit 1)
  (exclude_from_sim no)
  (in_bom yes)
  (on_board yes)
  (dnp no)
  (property "Reference" "#PWR010" (at 165.1 119.38 0) (effects (font (size 1.27 1.27)) (hide yes)))
  (property "Value" "GND" (at 165.1 119.38 0) (effects (font (size 1.27 1.27)) (hide yes)))
  (property "Footprint" "" (at 165.1 115.57 0) (effects (font (size 1.27 1.27)) (hide yes)))
  (property "Datasheet" "" (at 165.1 115.57 0) (effects (font (size 1.27 1.27)) (hide yes)))
  (pin "1"))
 (symbol
  (lib_id "ha_panel:IM69D120")
  (at 177.8 76.2 0)
  (unit 1)
  (exclude_from_sim no)
  (in_bom yes)
  (on_board yes)
  (dnp no)
  (property "Reference" "MK1" (at 170.18 63.5 0) (effects (font (size 1.27 1.27)) (justify left)))
  (property "Value" "IM69D120V01" (at 170.18 66.04 0) (effects (font (size 1.27 1.27)) (justify left)))
  (property "Footprint" "ha_panel:Infineon_IM69D120_PG-LLGA-5-1" (at 177.8 76.2 0) (effects (font (size 1.27 1.27)) (hide yes)))
  (property "Datasheet" "https://www.infineon.com/assets/row/public/documents/24/49/infineon-im69d120-datasheet-en.pdf" (at 177.8 76.2 0) (effects (font (size 1.27 1.27)) (hide yes)))
  (property "MPN" "IM69D120V01XTSA1" (at 177.8 76.2 0) (effects (font (size 1.27 1.27)) (hide yes)))
  (property "Manufacturer" "Infineon" (at 177.8 76.2 0) (effects (font (size 1.27 1.27)) (hide yes)))
  (property "DigiKey" "IM69D120V01XTSA1CT-ND" (at 177.8 76.2 0) (effects (font (size 1.27 1.27)) (hide yes)))
  (property "Spec" "-26 dBFS +-1, SNR 69 dB(A) at 3.072 MHz, 2.9-3.3 MHz range, 980 uA typ" (at 177.8 76.2 0) (effects (font (size 1.27 1.27)) (hide yes)))
  (property "Note" "decision 8.1; bottom port through the strip (PCB hole 0.8), mic on the inner side" (at 177.8 76.2 0) (effects (font (size 1.27 1.27)) (hide yes)))
  (pin "2")
  (pin "4")
  (pin "3")
  (pin "1")
  (pin "5"))
 (wire
  (pts (xy 167.64 71.12) (xy 165.1 71.12))
  (stroke (width 0) (type default)))
 (label "VDD_MIC"
  (at 165.1 71.12 180)
  (fields_autoplaced yes)
  (effects (font (size 1.27 1.27)) (justify right bottom)))
 (wire
  (pts (xy 167.64 73.66) (xy 165.1 73.66))
  (stroke (width 0) (type default)))
 (label "MIC_LR"
  (at 165.1 73.66 180)
  (fields_autoplaced yes)
  (effects (font (size 1.27 1.27)) (justify right bottom)))
 (wire
  (pts (xy 167.64 76.2) (xy 165.1 76.2))
  (stroke (width 0) (type default)))
 (label "CLK_MIC"
  (at 165.1 76.2 180)
  (fields_autoplaced yes)
  (effects (font (size 1.27 1.27)) (justify right bottom)))
 (wire
  (pts (xy 187.96 71.12) (xy 190.5 71.12))
  (stroke (width 0) (type default)))
 (label "DATA_MIC"
  (at 190.5 71.12 0)
  (fields_autoplaced yes)
  (effects (font (size 1.27 1.27)) (justify left bottom)))
 (wire
  (pts (xy 177.8 86.36) (xy 177.8 88.9))
  (stroke (width 0) (type default)))
 (symbol
  (lib_id "power:GND")
  (at 177.8 88.9 0)
  (unit 1)
  (exclude_from_sim no)
  (in_bom yes)
  (on_board yes)
  (dnp no)
  (property "Reference" "#PWR011" (at 177.8 92.71 0) (effects (font (size 1.27 1.27)) (hide yes)))
  (property "Value" "GND" (at 177.8 92.71 0) (effects (font (size 1.27 1.27)) (hide yes)))
  (property "Footprint" "" (at 177.8 88.9 0) (effects (font (size 1.27 1.27)) (hide yes)))
  (property "Datasheet" "" (at 177.8 88.9 0) (effects (font (size 1.27 1.27)) (hide yes)))
  (pin "1"))
 (symbol
  (lib_id "Device:R")
  (at 215.9 83.82 90)
  (unit 1)
  (exclude_from_sim no)
  (in_bom yes)
  (on_board yes)
  (dnp no)
  (property "Reference" "R4" (at 215.9 81.28 90) (effects (font (size 1.27 1.27))))
  (property "Value" "33R" (at 215.9 87.63 90) (effects (font (size 1.27 1.27))))
  (property "Footprint" "Resistor_SMD:R_0603_1608Metric" (at 215.9 83.82 0) (effects (font (size 1.27 1.27)) (hide yes)))
  (property "Datasheet" "~" (at 215.9 83.82 0) (effects (font (size 1.27 1.27)) (hide yes)))
  (property "Spec" "33 Ohm 1% 0603" (at 215.9 83.82 0) (effects (font (size 1.27 1.27)) (hide yes)))
  (property "Note" "DATA source termination (100 Ohm alternative, bench 2.5 lever)" (at 215.9 83.82 0) (effects (font (size 1.27 1.27)) (hide yes)))
  (property "MPN" "RMCF0603FT33R0" (at 215.9 83.82 0) (effects (font (size 1.27 1.27)) (hide yes)))
  (property "Manufacturer" "Stackpole" (at 215.9 83.82 0) (effects (font (size 1.27 1.27)) (hide yes)))
  (property "DigiKey" "RMCF0603FT33R0CT-ND" (at 215.9 83.82 0) (effects (font (size 1.27 1.27)) (hide yes)))
  (pin "1")
  (pin "2"))
 (wire
  (pts (xy 212.09 83.82) (xy 209.55 83.82))
  (stroke (width 0) (type default)))
 (label "DATA_MIC"
  (at 209.55 83.82 180)
  (fields_autoplaced yes)
  (effects (font (size 1.27 1.27)) (justify right bottom)))
 (wire
  (pts (xy 219.71 83.82) (xy 222.25 83.82))
  (stroke (width 0) (type default)))
 (label "DATA_C"
  (at 222.25 83.82 0)
  (fields_autoplaced yes)
  (effects (font (size 1.27 1.27)) (justify left bottom)))
 (symbol
  (lib_id "Device:R")
  (at 215.9 116.84 90)
  (unit 1)
  (exclude_from_sim no)
  (in_bom yes)
  (on_board yes)
  (dnp no)
  (property "Reference" "R5" (at 215.9 114.3 90) (effects (font (size 1.27 1.27))))
  (property "Value" "0R" (at 215.9 120.65 90) (effects (font (size 1.27 1.27))))
  (property "Footprint" "Resistor_SMD:R_0603_1608Metric" (at 215.9 116.84 0) (effects (font (size 1.27 1.27)) (hide yes)))
  (property "Datasheet" "~" (at 215.9 116.84 0) (effects (font (size 1.27 1.27)) (hide yes)))
  (property "Spec" "0 Ohm 0603" (at 215.9 116.84 0) (effects (font (size 1.27 1.27)) (hide yes)))
  (property "Note" "L/R from the cable SEL wire (strapped at the ReSpeaker end, pad 5): GND = L, VDD = R" (at 215.9 116.84 0) (effects (font (size 1.27 1.27)) (hide yes)))
  (property "MPN" "RC0603JR-070RL" (at 215.9 116.84 0) (effects (font (size 1.27 1.27)) (hide yes)))
  (property "Manufacturer" "YAGEO" (at 215.9 116.84 0) (effects (font (size 1.27 1.27)) (hide yes)))
  (property "DigiKey" "311-0.0GRCT-ND" (at 215.9 116.84 0) (effects (font (size 1.27 1.27)) (hide yes)))
  (pin "1")
  (pin "2"))
 (wire
  (pts (xy 212.09 116.84) (xy 209.55 116.84))
  (stroke (width 0) (type default)))
 (label "SEL_C"
  (at 209.55 116.84 180)
  (fields_autoplaced yes)
  (effects (font (size 1.27 1.27)) (justify right bottom)))
 (wire
  (pts (xy 219.71 116.84) (xy 222.25 116.84))
  (stroke (width 0) (type default)))
 (label "MIC_LR"
  (at 222.25 116.84 0)
  (fields_autoplaced yes)
  (effects (font (size 1.27 1.27)) (justify left bottom)))
 (text "IM69D120 (Infineon datasheet rev 1.0, 2017-12-20): VDD 1.62-3.6 V; 3.072 MHz lies in the 2.9-3.3 MHz operating range\n  (no mode-entry restriction; start-up 20 ms), clock duty 48-52 % at >= 2.9 MHz, rise/fall 13 ns; IDD 980 uA typ;\n  -26 dBFS, SNR 69 dB(A); ambient <= 70 C above VDD 3.0 V. SELECT has no stated internal pull: driven by the SEL wire via R5.\nCable (JST SR 1.0, A05SR05SR30K305B, both ends cut, soldered to J1): 1 VDD, 2 GND, 3 CLK, 4 SEL, 5 DATA - SEL is static,\n  so it separates CLK from DATA like a ground. Default: U1 fitted, R4 33 Ohm, R5 0 Ohm.\nLevers (bench 2.5): U1 bypass = U1 removed, its pads 2-4 bridged with wire (R3 dropped for space); R4 100 Ohm.\nTest points: the wire pads (no TP1-TP4, decision 9.1).\nPassives 0603 (D42); ESD in SOD-523 (D42: leaded alternative to the X1SON); MK1 LGA (no leaded MEMS exists).\nDecision 8.1 (2026-11-07): SPH0641LU4H-1 dropped - it must not start in ultrasonic mode (3.072-4.8 MHz), where the XU316 runs."
  (exclude_from_sim no)
  (at 20.32 160.02 0)
  (effects (font (size 1.27 1.27)) (justify left top)))
 (sheet_instances
  (path ""
   (page "1")))
 (embedded_fonts no))
